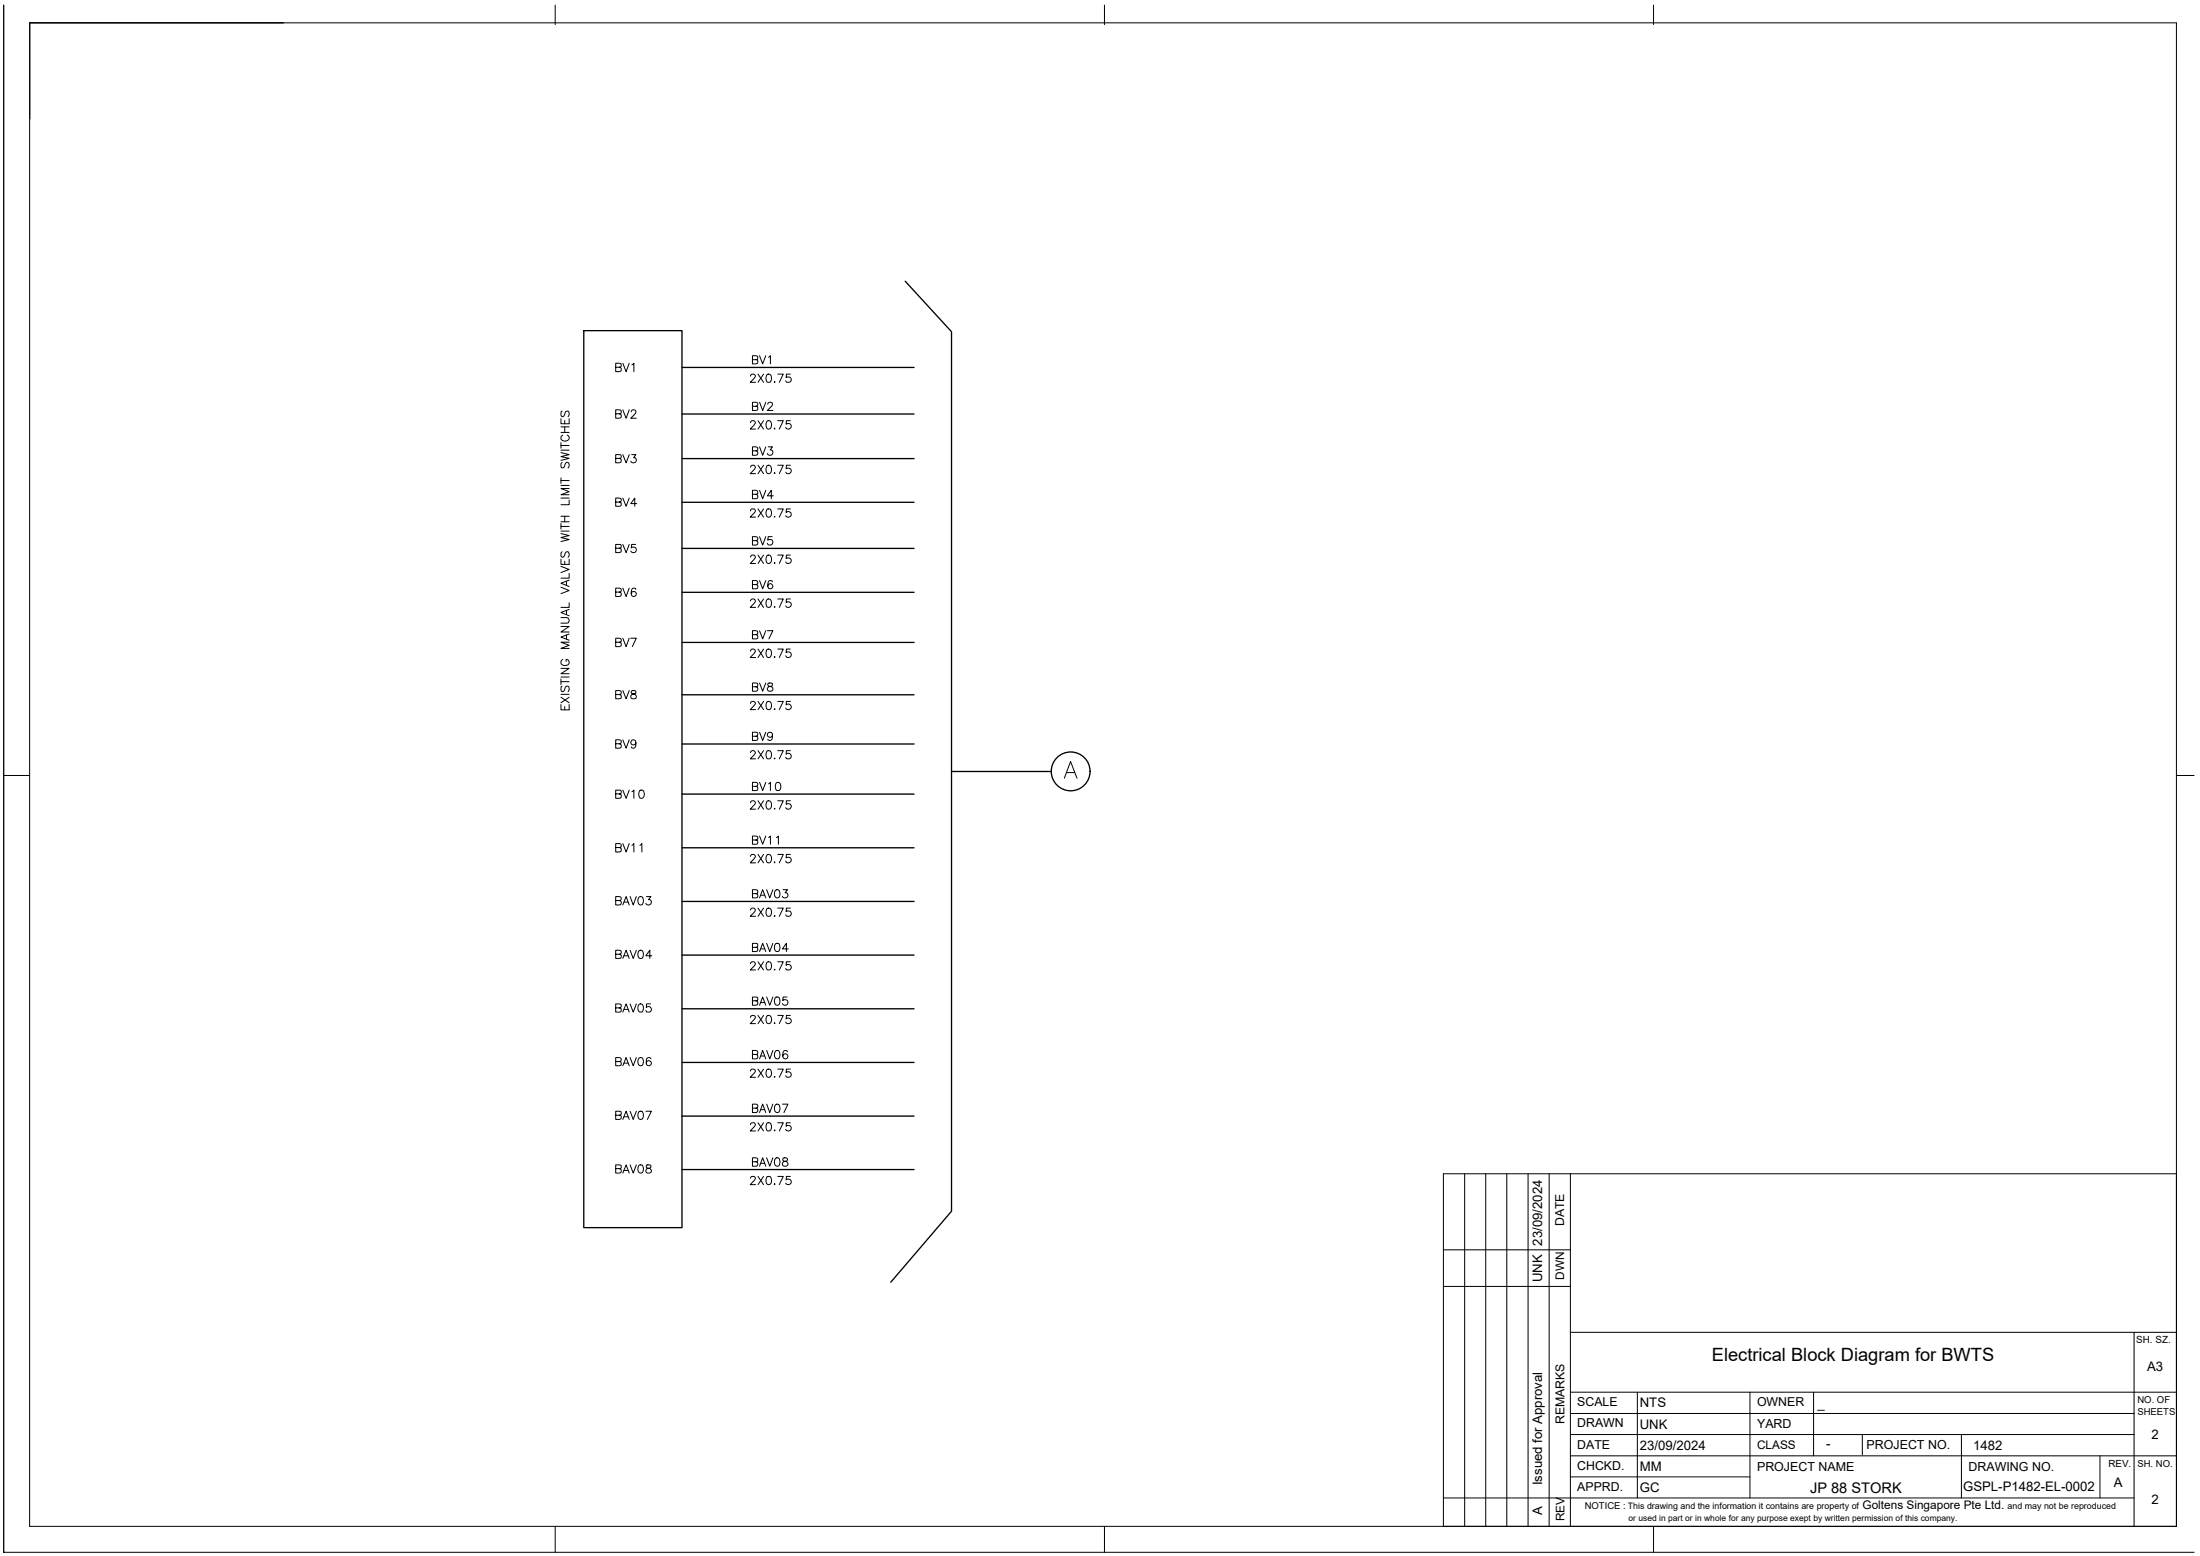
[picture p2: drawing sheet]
<svg xmlns="http://www.w3.org/2000/svg" width="420mm" height="297mm" viewBox="0 0 420 297" stroke-linecap="round" stroke-linejoin="round" font-family="sans-serif">
<!-- layer: Default -->
<g fill="none" stroke="#000" stroke-width=".19">
<path d="M.7 1v295.3M5.7 4.4h410v287h-410zM106 1v3.7M210.9 1v3.7M315.8 1v3.7M.7 148h.1M.7 148h5M415.7 148h3.3M275.7 238.6h24.2M279.7 224.1v67.3M283.7 224.1v67.3M287.8 224.1v67.3"/>
<path d="M291.8 224.1v67.3M295.9 224.1v67.3M299.9 224.1v67.3M415.7 224.1h-140v67.3M275.7 245.6h24.2M299.9 254.3h115.8M407.6 254.3v37.1M299.9 273.9h107.7M299.9 269.8h107.7M299.9 277.9h115.8M299.9 265.8h115.8M312.7 265.8v20.2"/>
<path d="M334.2 265.8v20.2M346.4 265.8v12.1M355.7 273.9v3.8M374.6 273.9v12.1M401.1 277.9v8.1M.7 296.3h.1M.7 296.3h418.3M106 291.4v4.9M210.9 291.4v4.9M275.7 286h131.9M299.9 281.9h34.3M315.8 291.4v4.9"/>
</g>
<path d="M5.7 4.4h48.4" fill="none" stroke="#000" stroke-width=".25"/>
<!-- layer: 0 -->
<g fill="none" stroke="#000" stroke-width=".25">
<path d="M172.9 53.7l8.8 9.6v167.9l-11.6 13.6M111.5 63.1h18.7v171.3h-18.7zM130.2 70.1h44.4M130.2 79h44.4M130.2 87.5h44.4M130.2 95.9h44.4M130.2 104.7h44.4M130.2 113.1h44.4M130.2 122.6h44.4M130.2 132.6h44.4M130.2 142h44.4M130.2 151.6h44.4"/>
<path d="M181.7 147.3h19.1M130.2 161.8h44.4M130.2 172.1h44.4M130.2 182.3h44.4M130.2 192.6h44.4M130.2 202.8h44.4M130.2 213.1h44.4M130.2 223.3h44.4"/>
<circle cx="204.5" cy="147.3" r="3.7"/>
</g>
<!-- layer: Text -->
<g fill="none" stroke="#000" stroke-width=".19">
<path d="M107.1 79.9v1h1.6v-1M107.3 78.5l-.2 .4 .1 .5 .1 .1 .4-.1 .4-.9h.4a.73 .73 0 0 1 0 1M107.1 86.4l1.6 .4-1.6 .4 1.6 .3-1.6 .4M107.1 84.5v1.1M107.1 91.2v1.1M107.1 99.9v1.1M107.1 99.6h1.6M107.1 98.6h1.6M107.1 95.1h1.6M107.1 92.7h1.6M107.1 91.7h1.6M107.1 85.9h1.6"/>
<path d="M107.1 85h1.6M107.1 82.6h1.6M107.1 81.5h1.6M107.3 88.3l-.2 .3 .1 .6 .1 .1 .4-.1 .4-.9h.4a.73 .73 0 0 1 0 1M107.5 83.1a.6 .6 0 0 0-.4 .6 .6 .6 0 0 0 .6 .5h.4a.59 .59 0 0 0 .6-.5 .59 .59 0 0 0-.4-.6M107.9 80.3v.6M107.9 81.5v1.1M107.9 98.6v1M108.7 95.5v.9h-1.6M108.7 93.3h-1.6l1.6 .6-1.6 .5h1.6M143.3 80.7l.3-.4h.4l.3 .3-.3 .6-.7 .7h1M143.3 89.2l.3-.4h.4l.3 .5-1 1.1h1"/>
<path d="M144.8 80.3l1 1.6M144.8 88.8l1 1.6M145.8 80.3l-1 1.6M145.8 88.8l-1 1.6M146.5 80.4a.51 .51 0 0 1 .8 .2 .76 .76 0 0 1 0 .9 .76 .76 0 0 1-.8 .3 1.32 1.32 0 0 1 0-1.4zM146.5 88.9l.2-.1a.82 .82 0 0 1 .7 .8 .82 .82 0 0 1-.7 .8 1.07 1.07 0 0 1-.2-1.5zM147.9 81.8h.1zM147.9 90.3v.1zM148.5 80.3h1.1l-.8 1.6M148.5 88.8h1.1l-.8 1.6M150.9 80.3h-.7l-.1 .7a.56 .56 0 0 1 .9 0 .56 .56 0 0 1-.1 .8 .56 .56 0 0 1-.8-.2M150.9 88.8h-.7l-.1 .7a.56 .56 0 0 1 .9 0 .56 .56 0 0 1-.1 .8 .56 .56 0 0 1-.8-.2"/>
<path d="M107.1 119.6h1.6l-1.6 1.1h1.6M107.1 117.9h1.1a.53 .53 0 0 1 .5 .5 .53 .53 0 0 1-.5 .6h-1.1M107.1 112.1l1.6 .6-1.6 .6M107.1 108.1l1.6 .6-1.6 .6M107.1 106.8v.9h1.6v-.9M107.1 101.9l1.6 .3-1.6 .4 1.6 .4-1.6 .4M107.1 101.4h1.6M107.1 100.5h1.6M107.3 105.3l-.2 .4 .1 .5 .1 .2 .4-.2 .4-.8 .4-.1a.73 .73 0 0 1 0 1.1M107.9 107.1v.6M108.2 111v.7M108.2 116.5v.8"/>
<path d="M108.7 116.3l-1.6 .6 1.6 .7M108.7 115.1v.9h-1.6M108.7 110.7l-1.6 .6 1.6 .7M108.7 109.5v.9h-1.6M107.1 134.5v1h1.6v-1M107.1 127.6h1.6l-1.6 1h1.6M107.1 133.1l1.6 1.1M107.1 132.5h1.6M107.1 130.1h1.6M107.1 129.6v1.1M107.1 129.2h1.6M107.3 131l-.2 .4 .1 .5 .1 .1 .4-.1 .3-.8 .5-.1a.73 .73 0 0 1 0 1"/>
<path d="M107.5 125.9a.6 .6 0 0 0-.4 .7 .6 .6 0 0 0 .6 .4h.4a.57 .57 0 0 0 .6-.5 .57 .57 0 0 0-.6-.6v.4M107.9 134.9v.6M108.2 121.2v.8M108.7 122.6h-1.6l1.6 .6-1.6 .6h1.6M108.7 121l-1.6 .6 1.6 .6M108.7 133.1l-1.6 1.1M203.3 148.5l1.2-3.1 1.2 3.1M203.7 147.5h1.5M143.3 224.9l.2-.3h.5l.2 .1 .1 .3-1 1.1h1M144.8 224.6l1 1.5M145.8 224.6l-1 1.5M146.5 224.6a.58 .58 0 0 1 .8 .3 .73 .73 0 0 1 0 .9 .73 .73 0 0 1-.8 .3 1.3 1.3 0 0 1 0-1.5z"/>
<path d="M147.9 226v.1zM148.5 224.6h1.1l-.8 1.5M150.9 224.6h-.7l-.1 .7a.56 .56 0 0 1 .9 0 .56 .56 0 0 1-.1 .8 .56 .56 0 0 1-.8-.3"/>
</g>
<g font-size="4.9">
<text x="116.4" y="72.3">BV1</text>
<text x="116.4" y="81.1">BV2</text>
<text x="142.5" y="79.7">BV2</text>
<text x="116.4" y="89.6">BV3</text>
<text x="142.5" y="88.2">BV3</text>
<text x="116.4" y="106.9">BV5</text>
<text x="116.4" y="134.8">BV8</text>
<text x="142.5" y="133.3">BV8</text>
<text x="116.4" y="164">BV11</text>
<text x="142.5" y="213.8">BAV07</text>
<text x="142.5" y="224">BAV08</text>
</g>
<g font-size="4.4">
<text x="142.5" y="70.6">BV1</text>
<text x="142.2" y="74.1">2X0.75</text>
<text x="116.4" y="97.7">BV4</text>
<text x="142.2" y="99.8">2X0.75</text>
<text x="142.5" y="96.3">BV4</text>
<text x="142.5" y="105.1">BV5</text>
<text x="142.2" y="108.7">2X0.75</text>
<text x="142.5" y="113.6">BV6</text>
<text x="116.4" y="115">BV6</text>
<text x="142.2" y="117.1">2X0.75</text>
<text x="116.4" y="124.5">BV7</text>
<text x="142.5" y="123.1">BV7</text>
<text x="142.2" y="126.6">2X0.75</text>
<text x="142.2" y="136.5">2X0.75</text>
<text x="116.4" y="143.9">BV9</text>
<text x="142.5" y="142.5">BV9</text>
<text x="142.2" y="146">2X0.75</text>
<text x="116.4" y="153.5">BV10</text>
<text x="142.2" y="155.6">2X0.75</text>
<text x="142.5" y="152">BV10</text>
<text x="142.2" y="165.8">2X0.75</text>
<text x="142.5" y="162.3">BV11</text>
<text x="116.4" y="173.9">BAV03</text>
<text x="142.5" y="172.5">BAV03</text>
<text x="142.2" y="176">2X0.75</text>
<text x="116.4" y="184.1">BAV04</text>
<text x="142.5" y="182.7">BAV04</text>
<text x="142.2" y="186.3">2X0.75</text>
<text x="116.4" y="194.4">BAV05</text>
<text x="142.2" y="196.5">2X0.75</text>
<text x="142.5" y="193">BAV05</text>
<text x="142.5" y="203.2">BAV06</text>
<text x="116.4" y="204.6">BAV06</text>
<text x="142.2" y="206.7">2X0.75</text>
<text x="116.4" y="214.8">BAV07</text>
<text x="142.2" y="217">2X0.75</text>
<text x="116.4" y="225.1">BAV08</text>
</g>
<text font-size="3.5" x="326.9" y="259.9">Electrical Block Diagram for BWTS</text>
<text font-size="2.8" x="345.7" y="284.9">JP 88 STORK</text>
<g font-size="2.5">
<text x="294.5" y="237.8" transform="rotate(-90 294.5 237.8)">23/09/2024</text>
<text x="294.5" y="244.8" transform="rotate(-90 294.5 244.8)">UNK</text>
<text x="410.1" y="261.7">A3</text>
<text x="313.2" y="268.7">NTS</text>
<text x="347.1" y="268.8">_</text>
<text x="313.2" y="272.8">UNK</text>
<text x="410.9" y="274.6">2</text>
<text x="313.2" y="276.8">23/09/2024</text>
<text x="313.2" y="280.8">MM</text>
<text x="348.8" y="276.4">-</text>
<text x="376.8" y="276.7">1482</text>
<text x="294.5" y="283.5" transform="rotate(-90 294.5 283.5)">Issued for Approval</text>
<text x="313.2" y="284.9">GC</text>
<text x="374.9" y="284.7">GSPL-P1482-EL-0002</text>
<text x="403.7" y="283.8">A</text>
<text x="410.9" y="287.1">2</text>
<text x="294.5" y="289.2" transform="rotate(-90 294.5 289.2)">A</text>
</g>
<g font-size="2.4">
<text x="298.7" y="234.1" transform="rotate(-90 298.7 234.1)">DATE</text>
<text x="301.2" y="268.5">SCALE</text>
<text x="335.6" y="268.5">OWNER</text>
<text x="298.8" y="271.9" transform="rotate(-90 298.8 271.9)">REMARKS</text>
<text x="301.2" y="272.5">DRAWN</text>
<text x="335.6" y="272.5">YARD</text>
<text x="301.2" y="280.6">CHCKD.</text>
<text x="301.2" y="276.6">DATE</text>
<text x="335.6" y="280.8">PROJECT NAME</text>
<text x="356.5" y="276.6">PROJECT NO.</text>
<text x="375.9" y="280.8">DRAWING NO.</text>
<text x="301.2" y="284.6">APPRD.</text>
</g>
<g font-size="2.3">
<text x="298.7" y="244.3" transform="rotate(-90 298.7 244.3)">DWN</text>
<text x="335.6" y="276.5">CLASS</text>
<text x="298.8" y="290.4" transform="rotate(-90 298.8 290.4)">REV</text>
<text x="355.7" y="288">Goltens Singapore Pte Ltd.</text>
</g>
<g font-size="1.9">
<text x="408" y="256.5">SH. SZ.</text>
<text x="402.7" y="280.1">REV.</text>
</g>
<g font-size="1.8">
<text x="408.2" y="267.8">NO. OF</text>
<text x="408.2" y="270.2">SHEETS</text>
<text x="408.2" y="280">SH. NO.</text>
<text x="302.7" y="288.1">NOTICE : This drawing and the information it contains are property of</text>
</g>
<text font-size="1.7" x="383.4" y="288.1">and may not be reproduced</text>
<text font-size="1.6" x="311" y="290.4">or used in part or in whole for any purpose exept by written permission of this company.</text>
</svg>
